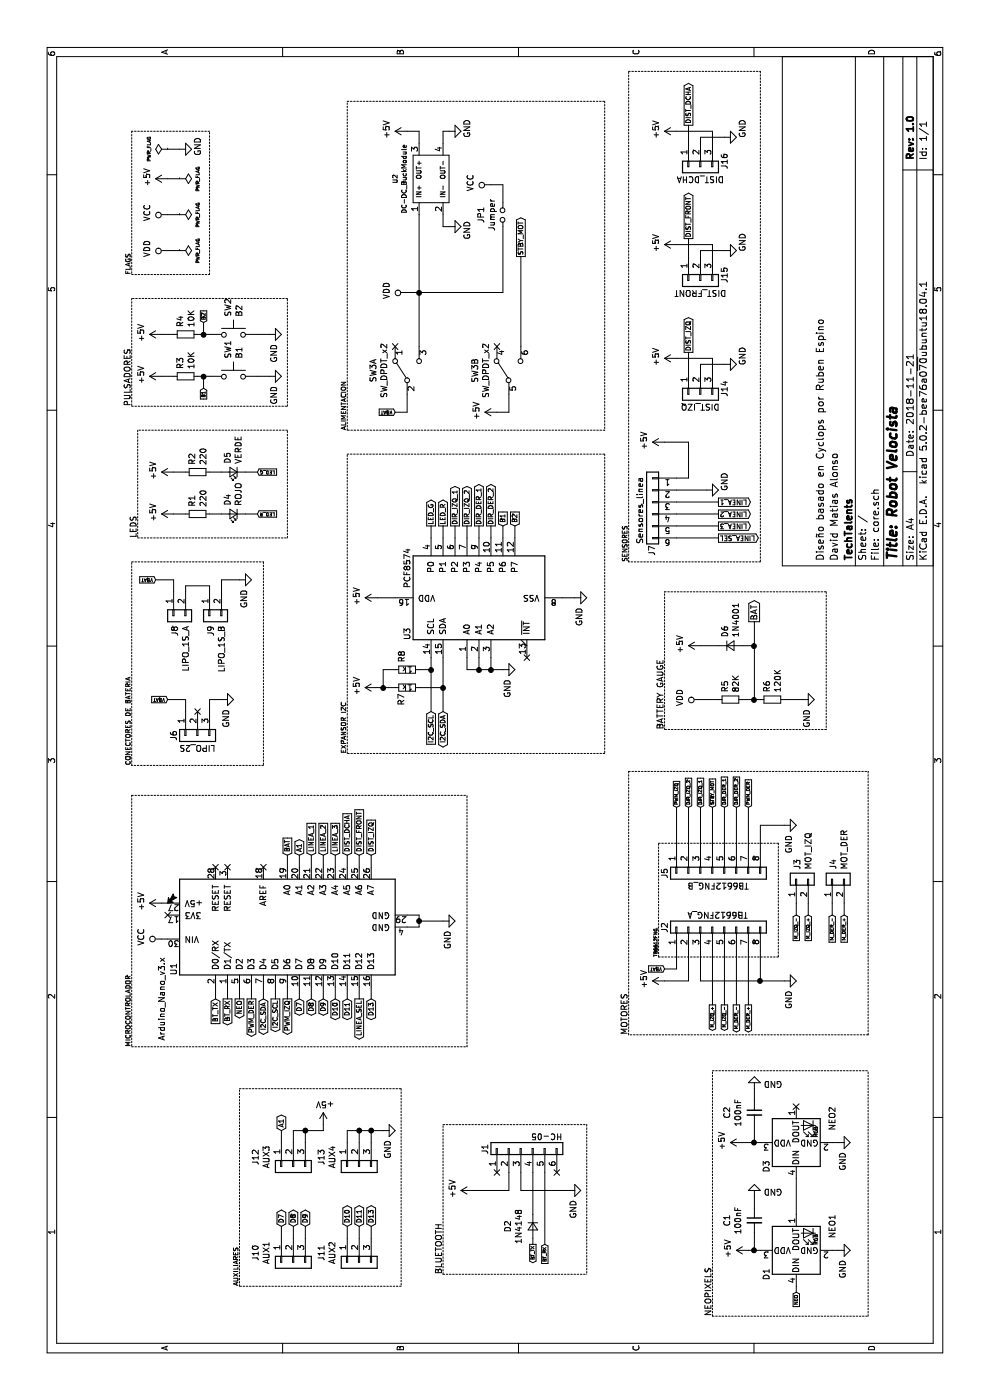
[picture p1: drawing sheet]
EESchema Schematic File Version 4
LIBS:core-cache
EELAYER 26 0
EELAYER END
$Descr A4 11693 8268
encoding utf-8
Sheet 1 1
Title "Robot Velocista"
Date "2018-11-21"
Rev "1.0"
Comp "TechTalents"
Comment1 "David Matias Alonso"
Comment2 "Diseño basado en Cyclops por Ruben Espino"
Comment3 ""
Comment4 ""
$EndDescr
$Comp
L MCU_Module:Arduino_Nano_v3.x U1
U 1 1
P 3950 2400
F 0 "U1" H 3600 3350 50  0000 C CNN
F 1 "Arduino_Nano_v3.x" H 3350 3450 50  0000 C CNN
F 2 "Module:Arduino_Nano" H 4100 1450 50  0001 L CNN
F 3 "http://www.mouser.com/pdfdocs/Gravitech_Arduino_Nano3_0.pdf" H 3950 1400 50  0001 C CNN
	1    3950 2400
	1    0    0    -1  
$EndComp
NoConn ~ 4050 1400
$Comp
L power:GND #PWR01
U 1 1
P 4000 3700
F 0 "#PWR01" H 4000 3450 50  0001 C CNN
F 1 "GND" H 3922 3663 50  0000 R CNN
F 2 "" H 4000 3700 50  0001 C CNN
F 3 "" H 4000 3700 50  0001 C CNN
	1    4000 3700
	1    0    0    -1  
$EndComp
Wire Wire Line
	3950 3400 3950 3500
Wire Wire Line
	3950 3500 4000 3500
Wire Wire Line
	4050 3500 4050 3400
Wire Wire Line
	4000 3500 4000 3700
Connection ~ 4000 3500
Wire Wire Line
	4000 3500 4050 3500
NoConn ~ 5750 1650
$Comp
L power:GND #PWR0101
U 1 1
P 5850 1850
F 0 "#PWR0101" H 5850 1600 50  0001 C CNN
F 1 "GND" H 5772 1813 50  0000 R CNN
F 2 "" H 5850 1850 50  0001 C CNN
F 3 "" H 5850 1850 50  0001 C CNN
	1    5850 1850
	1    0    0    -1  
$EndComp
Wire Wire Line
	5750 1750 5850 1750
Wire Wire Line
	5850 1750 5850 1850
Wire Wire Line
	5750 1550 5850 1550
Wire Wire Line
	5850 1550 5850 1400
$Comp
L Switch:SW_Push SW2
U 1 1
P 8900 1950
F 0 "SW2" V 8854 2098 50  0000 L CNN
F 1 "B2" V 8945 2098 50  0000 L CNN
F 2 "Button_Switch_THT:SW_PUSH_6mm" H 8900 2150 50  0001 C CNN
F 3 "" H 8900 2150 50  0001 C CNN
	1    8900 1950
	0    1    1    0   
$EndComp
$Comp
L Switch:SW_Push SW1
U 1 1
P 8550 1950
F 0 "SW1" V 8504 2098 50  0000 L CNN
F 1 "B1" V 8595 2098 50  0000 L CNN
F 2 "Button_Switch_THT:SW_PUSH_6mm" H 8550 2150 50  0001 C CNN
F 3 "" H 8550 2150 50  0001 C CNN
	1    8550 1950
	0    1    1    0   
$EndComp
$Comp
L device:R_Small R3
U 1 1
P 8550 1550
F 0 "R3" H 8609 1596 50  0000 L CNN
F 1 "10K" H 8609 1505 50  0000 L CNN
F 2 "Resistor_SMD:R_0805_2012Metric_Pad1.15x1.40mm_HandSolder" H 8550 1550 50  0001 C CNN
F 3 "~" H 8550 1550 50  0001 C CNN
	1    8550 1550
	1    0    0    -1  
$EndComp
$Comp
L device:R_Small R4
U 1 1
P 8900 1550
F 0 "R4" H 8959 1596 50  0000 L CNN
F 1 "10K" H 8959 1505 50  0000 L CNN
F 2 "Resistor_SMD:R_0805_2012Metric_Pad1.15x1.40mm_HandSolder" H 8900 1550 50  0001 C CNN
F 3 "~" H 8900 1550 50  0001 C CNN
	1    8900 1550
	1    0    0    -1  
$EndComp
$Comp
L power:+5V #PWR0102
U 1 1
P 8550 1350
F 0 "#PWR0102" H 8550 1200 50  0001 C CNN
F 1 "+5V" H 8565 1523 50  0000 C CNN
F 2 "" H 8550 1350 50  0001 C CNN
F 3 "" H 8550 1350 50  0001 C CNN
	1    8550 1350
	1    0    0    -1  
$EndComp
$Comp
L power:+5V #PWR0103
U 1 1
P 8900 1350
F 0 "#PWR0103" H 8900 1200 50  0001 C CNN
F 1 "+5V" H 8915 1523 50  0000 C CNN
F 2 "" H 8900 1350 50  0001 C CNN
F 3 "" H 8900 1350 50  0001 C CNN
	1    8900 1350
	1    0    0    -1  
$EndComp
Wire Wire Line
	8550 1350 8550 1450
Wire Wire Line
	8900 1350 8900 1450
$Comp
L power:GND #PWR0104
U 1 1
P 8550 2250
F 0 "#PWR0104" H 8550 2000 50  0001 C CNN
F 1 "GND" H 8472 2213 50  0000 R CNN
F 2 "" H 8550 2250 50  0001 C CNN
F 3 "" H 8550 2250 50  0001 C CNN
	1    8550 2250
	1    0    0    -1  
$EndComp
$Comp
L power:GND #PWR0105
U 1 1
P 8900 2250
F 0 "#PWR0105" H 8900 2000 50  0001 C CNN
F 1 "GND" H 8822 2213 50  0000 R CNN
F 2 "" H 8900 2250 50  0001 C CNN
F 3 "" H 8900 2250 50  0001 C CNN
	1    8900 2250
	1    0    0    -1  
$EndComp
Wire Wire Line
	8550 2150 8550 2250
Wire Wire Line
	8900 2150 8900 2250
Wire Wire Line
	8550 1750 8550 1700
Wire Wire Line
	8900 1650 8900 1700
Wire Wire Line
	8900 1700 9000 1700
Connection ~ 8900 1700
Wire Wire Line
	8900 1700 8900 1750
Wire Wire Line
	8550 1700 8450 1700
Connection ~ 8550 1700
Wire Wire Line
	8550 1700 8550 1650
$Comp
L device:R_Small R1
U 1 1
P 7400 1650
F 0 "R1" H 7459 1696 50  0000 L CNN
F 1 "220" H 7459 1605 50  0000 L CNN
F 2 "Resistor_SMD:R_0805_2012Metric_Pad1.15x1.40mm_HandSolder" H 7400 1650 50  0001 C CNN
F 3 "~" H 7400 1650 50  0001 C CNN
	1    7400 1650
	1    0    0    -1  
$EndComp
$Comp
L device:R_Small R2
U 1 1
P 7750 1650
F 0 "R2" H 7809 1696 50  0000 L CNN
F 1 "220" H 7809 1605 50  0000 L CNN
F 2 "Resistor_SMD:R_0805_2012Metric_Pad1.15x1.40mm_HandSolder" H 7750 1650 50  0001 C CNN
F 3 "~" H 7750 1650 50  0001 C CNN
	1    7750 1650
	1    0    0    -1  
$EndComp
$Comp
L device:LED_Small D4
U 1 1
P 7400 1950
F 0 "D4" V 7446 1882 50  0000 R CNN
F 1 "ROJO" V 7355 1882 50  0000 R CNN
F 2 "LED_THT:LED_D3.0mm" V 7400 1950 50  0001 C CNN
F 3 "~" V 7400 1950 50  0001 C CNN
	1    7400 1950
	0    -1   -1   0   
$EndComp
$Comp
L device:LED_Small D5
U 1 1
P 7750 1950
F 0 "D5" V 7796 1882 50  0000 R CNN
F 1 "VERDE" V 7705 1882 50  0000 R CNN
F 2 "LED_THT:LED_D3.0mm" V 7750 1950 50  0001 C CNN
F 3 "~" V 7750 1950 50  0001 C CNN
	1    7750 1950
	0    -1   -1   0   
$EndComp
Wire Wire Line
	7400 1750 7400 1850
Wire Wire Line
	7750 1750 7750 1850
Wire Wire Line
	7750 2050 7750 2150
Wire Wire Line
	7400 2050 7400 2150
Wire Wire Line
	7400 1550 7400 1450
Wire Wire Line
	7750 1550 7750 1450
$Comp
L power:+5V #PWR0106
U 1 1
P 7400 1450
F 0 "#PWR0106" H 7400 1300 50  0001 C CNN
F 1 "+5V" H 7415 1623 50  0000 C CNN
F 2 "" H 7400 1450 50  0001 C CNN
F 3 "" H 7400 1450 50  0001 C CNN
	1    7400 1450
	1    0    0    -1  
$EndComp
$Comp
L power:+5V #PWR0107
U 1 1
P 7750 1450
F 0 "#PWR0107" H 7750 1300 50  0001 C CNN
F 1 "+5V" H 7765 1623 50  0000 C CNN
F 2 "" H 7750 1450 50  0001 C CNN
F 3 "" H 7750 1450 50  0001 C CNN
	1    7750 1450
	1    0    0    -1  
$EndComp
Text GLabel 7400 2150 3    28   Input ~ 0
LED_R
Text GLabel 7750 2150 3    28   Input ~ 0
LED_G
Text GLabel 8450 1700 0    28   Input ~ 0
B1
Text GLabel 9000 1700 2    31   Input ~ 0
B2
$Comp
L Connector_Generic:Conn_01x08 J2
U 1 1
P 3950 5950
F 0 "J2" H 3900 6350 50  0000 L CNN
F 1 "TB6612FNG_A" V 4050 5650 50  0000 L CNN
F 2 "Connector_PinHeader_2.54mm:PinHeader_1x08_P2.54mm_Vertical" H 3950 5950 50  0001 C CNN
F 3 "~" H 3950 5950 50  0001 C CNN
	1    3950 5950
	1    0    0    -1  
$EndComp
$Comp
L Connector_Generic:Conn_01x08 J5
U 1 1
P 4400 5950
F 0 "J5" H 4400 6350 50  0000 C CNN
F 1 "TB6612FNG_B" V 4500 5900 50  0000 C CNN
F 2 "Connector_PinHeader_2.54mm:PinHeader_1x08_P2.54mm_Vertical" H 4400 5950 50  0001 C CNN
F 3 "~" H 4400 5950 50  0001 C CNN
	1    4400 5950
	-1   0    0    -1  
$EndComp
Wire Notes Line
	4650 5500 4650 6500
Wire Notes Line
	4650 6500 3700 6500
Wire Notes Line
	3700 6500 3700 5500
Wire Notes Line
	3700 5500 4650 5500
Text Notes 3700 5500 0    28   ~ 0
TB6612FNG
Wire Wire Line
	3600 5650 3600 5550
Wire Wire Line
	3600 5650 3750 5650
Text GLabel 3600 5550 1    28   Input ~ 0
VBAT
Text GLabel 5850 1400 1    28   Input ~ 0
VBAT
Wire Wire Line
	3750 5750 3500 5750
Wire Wire Line
	3500 5750 3500 5550
$Comp
L power:+5V #PWR0108
U 1 1
P 3500 5550
F 0 "#PWR0108" H 3500 5400 50  0001 C CNN
F 1 "+5V" H 3515 5723 50  0000 C CNN
F 2 "" H 3500 5550 50  0001 C CNN
F 3 "" H 3500 5550 50  0001 C CNN
	1    3500 5550
	1    0    0    -1  
$EndComp
Wire Wire Line
	3750 5850 3500 5850
Wire Wire Line
	3500 5850 3500 6350
Wire Wire Line
	3500 6350 3750 6350
Wire Wire Line
	3500 6350 3500 6550
Connection ~ 3500 6350
$Comp
L power:GND #PWR0109
U 1 1
P 3500 6550
F 0 "#PWR0109" H 3500 6300 50  0001 C CNN
F 1 "GND" H 3422 6513 50  0000 R CNN
F 2 "" H 3500 6550 50  0001 C CNN
F 3 "" H 3500 6550 50  0001 C CNN
	1    3500 6550
	1    0    0    -1  
$EndComp
Wire Wire Line
	3750 5950 3300 5950
Wire Wire Line
	3300 6050 3750 6050
Wire Wire Line
	3750 6150 3300 6150
Wire Wire Line
	3300 6250 3750 6250
Wire Wire Line
	4600 6050 4950 6050
Wire Wire Line
	4950 5950 4600 5950
Wire Wire Line
	4600 5850 4950 5850
Wire Wire Line
	4950 5750 4600 5750
Wire Wire Line
	4600 5650 4950 5650
Wire Wire Line
	4600 6150 4950 6150
Wire Wire Line
	4600 6250 4950 6250
Wire Wire Line
	4600 6350 4800 6350
$Comp
L power:GND #PWR0110
U 1 1
P 4800 6550
F 0 "#PWR0110" H 4800 6300 50  0001 C CNN
F 1 "GND" H 4722 6513 50  0000 R CNN
F 2 "" H 4800 6550 50  0001 C CNN
F 3 "" H 4800 6550 50  0001 C CNN
	1    4800 6550
	1    0    0    -1  
$EndComp
Wire Wire Line
	4800 6350 4800 6550
Text GLabel 3300 5950 0    28   Output ~ 0
M_IZQ_+
Text GLabel 3300 6050 0    28   Output ~ 0
M_IZQ_-
Text GLabel 3300 6150 0    28   Output ~ 0
M_DER_-
Text GLabel 3300 6250 0    28   Output ~ 0
M_DER_+
$Comp
L Connector_Generic:Conn_01x02 J3
U 1 1
P 4350 6650
F 0 "J3" H 4429 6642 50  0000 L CNN
F 1 "MOT_IZQ" H 4429 6551 50  0000 L CNN
F 2 "Connector_PinHeader_2.54mm:PinHeader_1x02_P2.54mm_Vertical" H 4350 6650 50  0001 C CNN
F 3 "~" H 4350 6650 50  0001 C CNN
	1    4350 6650
	1    0    0    -1  
$EndComp
$Comp
L Connector_Generic:Conn_01x02 J4
U 1 1
P 4350 6950
F 0 "J4" H 4430 6942 50  0000 L CNN
F 1 "MOT_DER" H 4430 6851 50  0000 L CNN
F 2 "Connector_PinHeader_2.54mm:PinHeader_1x02_P2.54mm_Vertical" H 4350 6950 50  0001 C CNN
F 3 "~" H 4350 6950 50  0001 C CNN
	1    4350 6950
	1    0    0    -1  
$EndComp
Text GLabel 4050 6750 0    28   Input ~ 0
M_IZQ_+
Text GLabel 4050 6650 0    28   Input ~ 0
M_IZQ_-
Wire Wire Line
	4050 6650 4150 6650
Wire Wire Line
	4050 6750 4150 6750
Wire Wire Line
	4150 6950 4050 6950
Wire Wire Line
	4150 7050 4050 7050
Text GLabel 4050 6950 0    28   Input ~ 0
M_DER_-
Text GLabel 4050 7050 0    28   Input ~ 0
M_DER_+
Text GLabel 4950 5650 2    28   Input ~ 0
PWM_IZQ
Text GLabel 4950 5750 2    28   Input ~ 0
DIR_IZQ_2
Text GLabel 4950 5850 2    28   Input ~ 0
DIR_IZQ_1
Text GLabel 4950 5950 2    28   Input ~ 0
STBY_MOT
Text GLabel 4950 6050 2    28   Input ~ 0
DIR_DER_1
Text GLabel 4950 6150 2    28   Input ~ 0
DIR_DER_2
Text GLabel 4950 6250 2    28   Input ~ 0
PWM_DER
Wire Notes Line
	5250 5250 5250 7250
Wire Notes Line
	5250 7250 3050 7250
Wire Notes Line
	3050 7250 3050 5250
Wire Notes Line
	3050 5250 5250 5250
Text Notes 3050 5250 0    50   ~ 0
MOTORES
$Comp
L LED:NeoPixel_THT D1
U 1 1
P 1250 6650
F 0 "D1" H 1000 6900 50  0000 L CNN
F 1 "NEO1" H 1350 6350 50  0000 L CNN
F 2 "LED_THT:LED_D5.0mm-4_RGB" H 1300 6350 50  0001 L TNN
F 3 "https://www.adafruit.com/product/1938" H 1350 6275 50  0001 L TNN
	1    1250 6650
	1    0    0    -1  
$EndComp
$Comp
L Connector_Generic:Conn_01x06 J1
U 1 1
P 2100 4350
F 0 "J1" H 2050 4650 50  0000 L CNN
F 1 "HC-05" V 2200 4000 50  0000 L CNN
F 2 "Connector_PinHeader_2.54mm:PinHeader_1x06_P2.54mm_Vertical" H 2100 4350 50  0001 C CNN
F 3 "~" H 2100 4350 50  0001 C CNN
	1    2100 4350
	1    0    0    -1  
$EndComp
$Comp
L device:R_Small R5
U 1 1
P 5850 6100
F 0 "R5" H 5909 6146 50  0000 L CNN
F 1 "82K" H 5909 6055 50  0000 L CNN
F 2 "Resistor_SMD:R_0805_2012Metric_Pad1.15x1.40mm_HandSolder" H 5850 6100 50  0001 C CNN
F 3 "~" H 5850 6100 50  0001 C CNN
	1    5850 6100
	1    0    0    -1  
$EndComp
$Comp
L device:R_Small R6
U 1 1
P 5850 6450
F 0 "R6" H 5909 6496 50  0000 L CNN
F 1 "120K" H 5909 6405 50  0000 L CNN
F 2 "Resistor_SMD:R_0805_2012Metric_Pad1.15x1.40mm_HandSolder" H 5850 6450 50  0001 C CNN
F 3 "~" H 5850 6450 50  0001 C CNN
	1    5850 6450
	1    0    0    -1  
$EndComp
$Comp
L power:GND #PWR0111
U 1 1
P 5850 6700
F 0 "#PWR0111" H 5850 6450 50  0001 C CNN
F 1 "GND" H 5772 6663 50  0000 R CNN
F 2 "" H 5850 6700 50  0001 C CNN
F 3 "" H 5850 6700 50  0001 C CNN
	1    5850 6700
	1    0    0    -1  
$EndComp
Wire Wire Line
	5850 6550 5850 6700
Wire Wire Line
	5850 6200 5850 6300
Wire Wire Line
	5850 6300 6300 6300
Connection ~ 5850 6300
Wire Wire Line
	5850 6300 5850 6350
Wire Wire Line
	5850 6000 5850 5850
$Comp
L device:D_Small D6
U 1 1
P 6300 6100
F 0 "D6" V 6254 6168 50  0000 L CNN
F 1 "1N4001" V 6345 6168 50  0000 L CNN
F 2 "Diode_THT:D_DO-41_SOD81_P7.62mm_Horizontal" V 6300 6100 50  0001 C CNN
F 3 "~" V 6300 6100 50  0001 C CNN
	1    6300 6100
	0    1    1    0   
$EndComp
Wire Wire Line
	6300 6200 6300 6300
Wire Wire Line
	6300 6300 6500 6300
Connection ~ 6300 6300
$Comp
L power:+5V #PWR0112
U 1 1
P 6300 5850
F 0 "#PWR0112" H 6300 5700 50  0001 C CNN
F 1 "+5V" H 6315 6023 50  0000 C CNN
F 2 "" H 6300 5850 50  0001 C CNN
F 3 "" H 6300 5850 50  0001 C CNN
	1    6300 5850
	1    0    0    -1  
$EndComp
Wire Wire Line
	6300 5850 6300 6000
$Comp
L LED:NeoPixel_THT D3
U 1 1
P 2150 6650
F 0 "D3" H 1900 6900 50  0000 L CNN
F 1 "NEO2" H 2250 6350 50  0000 L CNN
F 2 "LED_THT:LED_D5.0mm-4_RGB" H 2200 6350 50  0001 L TNN
F 3 "https://www.adafruit.com/product/1938" H 2250 6275 50  0001 L TNN
	1    2150 6650
	1    0    0    -1  
$EndComp
$Comp
L power:GND #PWR0113
U 1 1
P 1250 7000
F 0 "#PWR0113" H 1250 6750 50  0001 C CNN
F 1 "GND" H 1172 6963 50  0000 R CNN
F 2 "" H 1250 7000 50  0001 C CNN
F 3 "" H 1250 7000 50  0001 C CNN
	1    1250 7000
	1    0    0    -1  
$EndComp
Wire Wire Line
	1250 6950 1250 7000
$Comp
L power:GND #PWR0114
U 1 1
P 2150 7000
F 0 "#PWR0114" H 2150 6750 50  0001 C CNN
F 1 "GND" H 2072 6963 50  0000 R CNN
F 2 "" H 2150 7000 50  0001 C CNN
F 3 "" H 2150 7000 50  0001 C CNN
	1    2150 7000
	1    0    0    -1  
$EndComp
Wire Wire Line
	2150 7000 2150 6950
$Comp
L power:+5V #PWR0115
U 1 1
P 1250 6250
F 0 "#PWR0115" H 1250 6100 50  0001 C CNN
F 1 "+5V" H 1265 6423 50  0000 C CNN
F 2 "" H 1250 6250 50  0001 C CNN
F 3 "" H 1250 6250 50  0001 C CNN
	1    1250 6250
	1    0    0    -1  
$EndComp
$Comp
L power:+5V #PWR0116
U 1 1
P 2150 6200
F 0 "#PWR0116" H 2150 6050 50  0001 C CNN
F 1 "+5V" H 2165 6373 50  0000 C CNN
F 2 "" H 2150 6200 50  0001 C CNN
F 3 "" H 2150 6200 50  0001 C CNN
	1    2150 6200
	1    0    0    -1  
$EndComp
Text GLabel 900  6650 0    28   Input ~ 0
NEO
Wire Wire Line
	900  6650 950  6650
NoConn ~ 2450 6650
NoConn ~ 1900 4150
NoConn ~ 1900 4650
$Comp
L power:GND #PWR0117
U 1 1
P 1750 4750
F 0 "#PWR0117" H 1750 4500 50  0001 C CNN
F 1 "GND" H 1672 4713 50  0000 R CNN
F 2 "" H 1750 4750 50  0001 C CNN
F 3 "" H 1750 4750 50  0001 C CNN
	1    1750 4750
	1    0    0    -1  
$EndComp
$Comp
L power:+5V #PWR0118
U 1 1
P 1750 3950
F 0 "#PWR0118" H 1750 3800 50  0001 C CNN
F 1 "+5V" H 1765 4123 50  0000 C CNN
F 2 "" H 1750 3950 50  0001 C CNN
F 3 "" H 1750 3950 50  0001 C CNN
	1    1750 3950
	1    0    0    -1  
$EndComp
Wire Wire Line
	1750 3950 1750 4250
Wire Wire Line
	1750 4250 1900 4250
Wire Wire Line
	1900 4350 1750 4350
Wire Wire Line
	1750 4350 1750 4750
Text GLabel 1300 4450 0    28   Output ~ 0
BT_TX
Text GLabel 1300 4550 0    28   Input ~ 0
BT_RX
$Comp
L device:D_Small D2
U 1 1
P 1450 4450
F 0 "D2" H 1450 4245 50  0000 C CNN
F 1 "1N4148" H 1450 4336 50  0000 C CNN
F 2 "Diode_THT:D_DO-41_SOD81_P7.62mm_Horizontal" V 1450 4450 50  0001 C CNN
F 3 "~" V 1450 4450 50  0001 C CNN
	1    1450 4450
	-1   0    0    1   
$EndComp
Wire Wire Line
	1300 4450 1350 4450
Wire Wire Line
	1550 4450 1900 4450
Wire Wire Line
	1300 4550 1900 4550
$Comp
L power:VDD #PWR0119
U 1 1
P 5850 5850
F 0 "#PWR0119" H 5850 5700 50  0001 C CNN
F 1 "VDD" H 5867 6023 50  0000 C CNN
F 2 "" H 5850 5850 50  0001 C CNN
F 3 "" H 5850 5850 50  0001 C CNN
	1    5850 5850
	1    0    0    -1  
$EndComp
Text GLabel 6500 6300 2    50   Output ~ 0
BAT
$Comp
L Switch:SW_DPDT_x2 SW3
U 1 1
P 8600 3400
F 0 "SW3" H 8600 3685 50  0000 C CNN
F 1 "SW_DPDT_x2" H 8600 3594 50  0000 C CNN
F 2 "Button_Switch_THT:SW_CuK_JS202011CQN_DPDT_Straight" H 8600 3400 50  0001 C CNN
F 3 "" H 8600 3400 50  0001 C CNN
	1    8600 3400
	1    0    0    -1  
$EndComp
$Comp
L Switch:SW_DPDT_x2 SW3
U 2 1
P 8600 4250
F 0 "SW3" H 8600 4535 50  0000 C CNN
F 1 "SW_DPDT_x2" H 8600 4444 50  0000 C CNN
F 2 "Button_Switch_THT:SW_CuK_JS202011CQN_DPDT_Straight" H 8600 4250 50  0001 C CNN
F 3 "" H 8600 4250 50  0001 C CNN
	2    8600 4250
	1    0    0    -1  
$EndComp
Wire Wire Line
	1850 6650 1550 6650
Text Notes 700  5950 0    50   ~ 0
NEOPIXELS
$Comp
L device:C_Small C1
U 1 1
P 1500 6300
F 0 "C1" V 1271 6300 50  0000 C CNN
F 1 "100nF" V 1362 6300 50  0000 C CNN
F 2 "Capacitor_SMD:C_0805_2012Metric_Pad1.15x1.40mm_HandSolder" H 1500 6300 50  0001 C CNN
F 3 "~" H 1500 6300 50  0001 C CNN
	1    1500 6300
	0    1    1    0   
$EndComp
$Comp
L device:C_Small C2
U 1 1
P 2400 6300
F 0 "C2" V 2171 6300 50  0000 C CNN
F 1 "100nF" V 2262 6300 50  0000 C CNN
F 2 "Capacitor_SMD:C_0805_2012Metric_Pad1.15x1.40mm_HandSolder" H 2400 6300 50  0001 C CNN
F 3 "~" H 2400 6300 50  0001 C CNN
	1    2400 6300
	0    1    1    0   
$EndComp
Wire Wire Line
	1250 6250 1250 6300
Wire Wire Line
	1250 6300 1400 6300
Connection ~ 1250 6300
Wire Wire Line
	1250 6300 1250 6350
Wire Wire Line
	1600 6300 1700 6300
Wire Wire Line
	2150 6200 2150 6300
Wire Wire Line
	2300 6300 2150 6300
Connection ~ 2150 6300
Wire Wire Line
	2150 6300 2150 6350
$Comp
L power:GND #PWR0120
U 1 1
P 1700 6300
F 0 "#PWR0120" H 1700 6050 50  0001 C CNN
F 1 "GND" H 1622 6263 50  0000 R CNN
F 2 "" H 1700 6300 50  0001 C CNN
F 3 "" H 1700 6300 50  0001 C CNN
	1    1700 6300
	0    -1   -1   0   
$EndComp
$Comp
L power:GND #PWR0121
U 1 1
P 2600 6300
F 0 "#PWR0121" H 2600 6050 50  0001 C CNN
F 1 "GND" H 2522 6263 50  0000 R CNN
F 2 "" H 2600 6300 50  0001 C CNN
F 3 "" H 2600 6300 50  0001 C CNN
	1    2600 6300
	0    -1   -1   0   
$EndComp
Wire Wire Line
	2500 6300 2600 6300
Wire Notes Line
	700  5950 2750 5950
Wire Notes Line
	2750 5950 2750 7250
Wire Notes Line
	700  7250 2750 7250
Wire Notes Line
	700  5950 700  7250
Wire Notes Line
	6750 5550 6750 6900
Wire Notes Line
	6750 6900 5600 6900
Wire Notes Line
	5600 6900 5600 5550
Wire Notes Line
	5600 5550 6750 5550
Text Notes 5600 5550 0    50   ~ 0
BATTERY GAUGE
Wire Notes Line
	1050 3700 2300 3700
Wire Notes Line
	2300 3700 2300 4900
Wire Notes Line
	2300 4900 1050 4900
Wire Notes Line
	1050 3700 1050 4900
Text Notes 1050 3700 0    50   ~ 0
BLUETOOTH
Wire Notes Line
	8100 1150 7200 1150
Wire Notes Line
	7200 1150 7200 2400
Wire Notes Line
	7200 2400 8100 2400
Wire Notes Line
	8100 2400 8100 1150
Wire Notes Line
	8300 2400 9200 2400
Wire Notes Line
	9200 2400 9200 1100
Wire Notes Line
	9200 1100 8300 1100
Wire Notes Line
	8300 1100 8300 2400
Text Notes 7200 1150 0    50   ~ 0
LEDS
Text Notes 8300 1100 0    50   ~ 0
PULSADORES
$Comp
L Connector_Generic:Conn_01x02 J8
U 1 1
P 6550 1450
F 0 "J8" H 6630 1442 50  0000 L CNN
F 1 "LIPO_1S_A" H 6630 1351 50  0000 L CNN
F 2 "Connector_JST:JST_PH_B2B-PH-K_1x02_P2.00mm_Vertical" H 6550 1450 50  0001 C CNN
F 3 "~" H 6550 1450 50  0001 C CNN
	1    6550 1450
	-1   0    0    -1  
$EndComp
$Comp
L Connector_Generic:Conn_01x03 J6
U 1 1
P 5550 1650
F 0 "J6" H 5550 1850 50  0000 C CNN
F 1 "LIPO_2S" V 5650 1650 50  0000 C CNN
F 2 "Connector_JST:JST_XH_B03B-XH-A_1x03_P2.50mm_Vertical" H 5550 1650 50  0001 C CNN
F 3 "~" H 5550 1650 50  0001 C CNN
	1    5550 1650
	-1   0    0    -1  
$EndComp
$Comp
L Connector_Generic:Conn_01x02 J9
U 1 1
P 6550 1750
F 0 "J9" H 6630 1742 50  0000 L CNN
F 1 "LIPO_1S_B" H 6630 1651 50  0000 L CNN
F 2 "Connector_JST:JST_PH_B2B-PH-K_1x02_P2.00mm_Vertical" H 6550 1750 50  0001 C CNN
F 3 "~" H 6550 1750 50  0001 C CNN
	1    6550 1750
	-1   0    0    -1  
$EndComp
Wire Wire Line
	6750 1450 6850 1450
Wire Wire Line
	6850 1450 6850 1300
Wire Wire Line
	6750 1550 6800 1550
Wire Wire Line
	6800 1550 6800 1750
Wire Wire Line
	6800 1750 6750 1750
Wire Wire Line
	6750 1850 6850 1850
Wire Wire Line
	6850 1850 6850 2000
$Comp
L power:GND #PWR0122
U 1 1
P 6850 2000
F 0 "#PWR0122" H 6850 1750 50  0001 C CNN
F 1 "GND" H 6772 1963 50  0000 R CNN
F 2 "" H 6850 2000 50  0001 C CNN
F 3 "" H 6850 2000 50  0001 C CNN
	1    6850 2000
	1    0    0    -1  
$EndComp
Text GLabel 6850 1300 1    28   Input ~ 0
VBAT
Text GLabel 8250 3300 1    28   Input ~ 0
VBAT
Wire Wire Line
	8250 3300 8250 3400
Wire Wire Line
	8250 3400 8400 3400
NoConn ~ 8800 3300
NoConn ~ 8800 4150
$Comp
L power:+5V #PWR0123
U 1 1
P 8250 4150
F 0 "#PWR0123" H 8250 4000 50  0001 C CNN
F 1 "+5V" H 8265 4323 50  0000 C CNN
F 2 "" H 8250 4150 50  0001 C CNN
F 3 "" H 8250 4150 50  0001 C CNN
	1    8250 4150
	1    0    0    -1  
$EndComp
Wire Wire Line
	8250 4150 8250 4250
Wire Wire Line
	8250 4250 8400 4250
$Comp
L power:VDD #PWR0124
U 1 1
P 9250 3400
F 0 "#PWR0124" H 9250 3250 50  0001 C CNN
F 1 "VDD" H 9267 3573 50  0000 C CNN
F 2 "" H 9250 3400 50  0001 C CNN
F 3 "" H 9250 3400 50  0001 C CNN
	1    9250 3400
	1    0    0    -1  
$EndComp
Wire Wire Line
	8800 3500 9250 3500
Wire Wire Line
	9250 3500 9250 3400
Connection ~ 9250 3500
Wire Wire Line
	8800 4350 9550 4350
Text GLabel 9550 4350 2    39   Output ~ 0
STBY_MOT
$Comp
L DC-DC_MP2307:DC-DC_BuckModule U2
U 1 1
P 10200 3600
F 0 "U2" H 10200 3901 39  0000 C CNN
F 1 "DC-DC_BuckModule" H 10200 3826 39  0000 C CNN
F 2 "Converter_DCDC:DC-DC-MP2307" H 10200 3600 39  0001 C CNN
F 3 "" H 10200 3600 39  0001 C CNN
	1    10200 3600
	1    0    0    -1  
$EndComp
Wire Wire Line
	9250 3500 9900 3500
$Comp
L power:GND #PWR0125
U 1 1
P 9800 3750
F 0 "#PWR0125" H 9800 3500 50  0001 C CNN
F 1 "GND" H 9850 3600 50  0000 R CNN
F 2 "" H 9800 3750 50  0001 C CNN
F 3 "" H 9800 3750 50  0001 C CNN
	1    9800 3750
	1    0    0    -1  
$EndComp
Wire Wire Line
	9900 3700 9800 3700
Wire Wire Line
	9800 3700 9800 3750
$Comp
L power:GND #PWR0126
U 1 1
P 10600 3750
F 0 "#PWR0126" H 10600 3500 50  0001 C CNN
F 1 "GND" H 10700 3600 50  0000 R CNN
F 2 "" H 10600 3750 50  0001 C CNN
F 3 "" H 10600 3750 50  0001 C CNN
	1    10600 3750
	1    0    0    -1  
$EndComp
Wire Wire Line
	10500 3700 10600 3700
Wire Wire Line
	10600 3700 10600 3750
Wire Wire Line
	10500 3500 10600 3500
Wire Wire Line
	10600 3500 10600 3400
$Comp
L power:+5V #PWR0127
U 1 1
P 10600 3400
F 0 "#PWR0127" H 10600 3250 50  0001 C CNN
F 1 "+5V" H 10615 3573 50  0000 C CNN
F 2 "" H 10600 3400 50  0001 C CNN
F 3 "" H 10600 3400 50  0001 C CNN
	1    10600 3400
	1    0    0    -1  
$EndComp
$Comp
L Connector_Generic:Conn_01x06 J7
U 1 1
P 7500 5450
F 0 "J7" V 7500 5000 50  0000 L CNN
F 1 "Sensores_linea" V 7600 5100 50  0000 L CNN
F 2 "Connector_PinHeader_2.54mm:PinHeader_1x06_P2.54mm_Vertical" H 7500 5450 50  0001 C CNN
F 3 "~" H 7500 5450 50  0001 C CNN
	1    7500 5450
	0    1    -1   0   
$EndComp
$Comp
L power:+5V #PWR0128
U 1 1
P 8000 5550
F 0 "#PWR0128" H 8000 5400 50  0001 C CNN
F 1 "+5V" H 8015 5723 50  0000 C CNN
F 2 "" H 8000 5550 50  0001 C CNN
F 3 "" H 8000 5550 50  0001 C CNN
	1    8000 5550
	1    0    0    -1  
$EndComp
Wire Wire Line
	7700 5650 7700 5750
Wire Wire Line
	7700 5750 8000 5750
Wire Wire Line
	8000 5750 8000 5550
Wire Wire Line
	7600 5650 7600 5900
Wire Wire Line
	7500 5650 7500 6000
Wire Wire Line
	7400 5650 7400 6000
Wire Wire Line
	7300 5650 7300 6000
Wire Wire Line
	7200 5650 7200 6000
$Comp
L power:GND #PWR0129
U 1 1
P 7600 5900
F 0 "#PWR0129" H 7600 5650 50  0001 C CNN
F 1 "GND" H 7750 5750 50  0000 R CNN
F 2 "" H 7600 5900 50  0001 C CNN
F 3 "" H 7600 5900 50  0001 C CNN
	1    7600 5900
	1    0    0    -1  
$EndComp
Text GLabel 7500 6000 3    39   Output ~ 0
LINEA_1
Text GLabel 7400 6000 3    39   Output ~ 0
LINEA_2
Text GLabel 7300 6000 3    39   Output ~ 0
LINEA_3
Text GLabel 7200 6000 3    39   Output ~ 0
LINEA_SEL
$Comp
L power:+5V #PWR04
U 1 1
P 4150 1350
F 0 "#PWR04" H 4150 1200 50  0001 C CNN
F 1 "+5V" H 4165 1523 50  0000 C CNN
F 2 "" H 4150 1350 50  0001 C CNN
F 3 "" H 4150 1350 50  0001 C CNN
	1    4150 1350
	1    0    0    -1  
$EndComp
Wire Wire Line
	4150 1350 4150 1400
Wire Wire Line
	4450 3100 4550 3100
Wire Wire Line
	4450 3000 4550 3000
Wire Wire Line
	4450 2900 4550 2900
Wire Wire Line
	4450 2800 4550 2800
Wire Wire Line
	4450 2700 4550 2700
Wire Wire Line
	4450 2600 4550 2600
Wire Wire Line
	4450 2500 4550 2500
Wire Wire Line
	4450 2400 4550 2400
NoConn ~ 4450 2200
NoConn ~ 4450 1800
NoConn ~ 4450 1900
Wire Wire Line
	3450 1800 3350 1800
Wire Wire Line
	3350 1900 3450 1900
Wire Wire Line
	3350 2000 3450 2000
Wire Wire Line
	3450 2100 3350 2100
Wire Wire Line
	3350 2200 3450 2200
Wire Wire Line
	3450 2300 3350 2300
Wire Wire Line
	3350 2400 3450 2400
Wire Wire Line
	3450 2500 3350 2500
Wire Wire Line
	3350 2600 3450 2600
Wire Wire Line
	3350 2700 3450 2700
Wire Wire Line
	3450 2800 3350 2800
Wire Wire Line
	3350 2900 3450 2900
Wire Wire Line
	3350 3000 3450 3000
Wire Wire Line
	3350 3100 3450 3100
Text GLabel 3350 3000 0    39   Output ~ 0
LINEA_SEL
Text GLabel 3350 3100 0    39   BiDi ~ 0
D13
Text GLabel 3350 2900 0    39   BiDi ~ 0
D11
Text GLabel 3350 2800 0    39   BiDi ~ 0
D10
Text GLabel 3350 2700 0    39   BiDi ~ 0
D9
Text GLabel 3350 2600 0    39   BiDi ~ 0
D8
Text GLabel 3350 2500 0    39   BiDi ~ 0
D7
Text GLabel 3350 2400 0    39   Output ~ 0
PWM_IZQ
Text GLabel 3350 2100 0    39   Output ~ 0
PWM_DER
Text GLabel 3350 1800 0    39   Input ~ 0
BT_TX
Text GLabel 3350 1900 0    39   Output ~ 0
BT_RX
$Comp
L Interface_Expansion:PCF8574 U3
U 1 1
P 6700 4000
F 0 "U3" H 6400 4600 50  0000 C CNN
F 1 "PCF8574" H 6950 4600 50  0000 C CNN
F 2 "Package_DIP:DIP-16_W7.62mm_LongPads" H 6700 4000 50  0001 C CNN
F 3 "http://www.nxp.com/documents/data_sheet/PCF8574_PCF8574A.pdf" H 6700 4000 50  0001 C CNN
	1    6700 4000
	1    0    0    -1  
$EndComp
$Comp
L power:GND #PWR08
U 1 1
P 6700 4800
F 0 "#PWR08" H 6700 4550 50  0001 C CNN
F 1 "GND" H 6622 4763 50  0000 R CNN
F 2 "" H 6700 4800 50  0001 C CNN
F 3 "" H 6700 4800 50  0001 C CNN
	1    6700 4800
	1    0    0    -1  
$EndComp
Wire Wire Line
	6700 4700 6700 4800
NoConn ~ 6200 4400
Wire Wire Line
	6100 3900 6100 4000
Wire Wire Line
	6100 3900 6200 3900
Wire Wire Line
	6100 4100 6200 4100
Connection ~ 6100 4100
Wire Wire Line
	6100 4100 6100 4200
Wire Wire Line
	6200 4000 6100 4000
Connection ~ 6100 4000
Wire Wire Line
	6100 4000 6100 4100
$Comp
L power:GND #PWR06
U 1 1
P 6100 4200
F 0 "#PWR06" H 6100 3950 50  0001 C CNN
F 1 "GND" H 6022 4163 50  0000 R CNN
F 2 "" H 6100 4200 50  0001 C CNN
F 3 "" H 6100 4200 50  0001 C CNN
	1    6100 4200
	1    0    0    -1  
$EndComp
$Comp
L power:+5V #PWR07
U 1 1
P 6700 3150
F 0 "#PWR07" H 6700 3000 50  0001 C CNN
F 1 "+5V" H 6715 3323 50  0000 C CNN
F 2 "" H 6700 3150 50  0001 C CNN
F 3 "" H 6700 3150 50  0001 C CNN
	1    6700 3150
	1    0    0    -1  
$EndComp
Wire Wire Line
	7200 3600 7300 3600
Wire Wire Line
	7300 3700 7200 3700
Wire Wire Line
	7200 3800 7300 3800
Wire Wire Line
	7300 3900 7200 3900
Wire Wire Line
	7200 4000 7300 4000
Wire Wire Line
	7300 4100 7200 4100
Wire Wire Line
	7200 4200 7300 4200
Wire Wire Line
	7300 4300 7200 4300
$Comp
L device:R_Small R8
U 1 1
P 6100 3400
F 0 "R8" H 6159 3446 50  0000 L CNN
F 1 "1k" V 6100 3350 50  0000 L CNN
F 2 "Resistor_SMD:R_0805_2012Metric_Pad1.15x1.40mm_HandSolder" H 6100 3400 50  0001 C CNN
F 3 "~" H 6100 3400 50  0001 C CNN
	1    6100 3400
	1    0    0    -1  
$EndComp
$Comp
L device:R_Small R7
U 1 1
P 5950 3400
F 0 "R7" H 5800 3450 50  0000 L CNN
F 1 "1k" V 5950 3350 50  0000 L CNN
F 2 "Resistor_SMD:R_0805_2012Metric_Pad1.15x1.40mm_HandSolder" H 5950 3400 50  0001 C CNN
F 3 "~" H 5950 3400 50  0001 C CNN
	1    5950 3400
	1    0    0    -1  
$EndComp
Wire Wire Line
	5950 3300 5950 3200
Wire Wire Line
	5950 3200 6100 3200
Wire Wire Line
	6100 3200 6100 3300
$Comp
L power:+5V #PWR05
U 1 1
P 5950 3150
F 0 "#PWR05" H 5950 3000 50  0001 C CNN
F 1 "+5V" H 5965 3323 50  0000 C CNN
F 2 "" H 5950 3150 50  0001 C CNN
F 3 "" H 5950 3150 50  0001 C CNN
	1    5950 3150
	1    0    0    -1  
$EndComp
Wire Wire Line
	5950 3150 5950 3200
Connection ~ 5950 3200
Wire Wire Line
	6200 3600 6100 3600
Wire Wire Line
	5750 3700 5950 3700
Wire Wire Line
	5950 3500 5950 3700
Connection ~ 5950 3700
Wire Wire Line
	5950 3700 6200 3700
Wire Wire Line
	6100 3500 6100 3600
Connection ~ 6100 3600
Wire Wire Line
	6100 3600 5750 3600
Text GLabel 5750 3600 0    39   Input ~ 0
I2C_SCL
Text GLabel 5750 3700 0    39   BiDi ~ 0
I2C_SDA
Text GLabel 7300 3600 2    39   Output ~ 0
LED_G
Text GLabel 7300 3700 2    39   Output ~ 0
LED_R
Text GLabel 7300 3800 2    39   Output ~ 0
DIR_IZQ_1
Text GLabel 7300 3900 2    39   Output ~ 0
DIR_IZQ_2
Text GLabel 7300 4000 2    39   Output ~ 0
DIR_DER_1
Text GLabel 7300 4100 2    39   Output ~ 0
DIR_DER_2
Text GLabel 7300 4200 2    39   Input ~ 0
B1
Text GLabel 7300 4300 2    39   Input ~ 0
B2
Text GLabel 3350 2200 0    39   BiDi ~ 0
I2C_SDA
Text GLabel 3350 2300 0    39   Output ~ 0
I2C_SCL
Text GLabel 4550 2400 2    39   Input ~ 0
BAT
Text GLabel 4550 2600 2    39   Input ~ 0
LINEA_1
Text GLabel 4550 2700 2    39   Input ~ 0
LINEA_2
Text GLabel 4550 2800 2    39   Input ~ 0
LINEA_3
Text GLabel 4550 2900 2    39   Input ~ 0
DIST_DCHA
Text GLabel 4550 3000 2    39   Input ~ 0
DIST_FRONT
Text GLabel 4550 3100 2    39   Input ~ 0
DIST_IZQ
Text GLabel 4550 2500 2    39   BiDi ~ 0
A1
Text GLabel 3350 2000 0    39   Output ~ 0
NEO
$Comp
L Connector_Generic:Conn_01x03 J14
U 1 1
P 8400 5850
F 0 "J14" H 8350 5650 50  0000 C CNN
F 1 "DIST_IZQ" V 8500 5850 50  0000 C CNN
F 2 "Connector_PinHeader_2.54mm:PinHeader_1x03_P2.54mm_Vertical" H 8400 5850 50  0001 C CNN
F 3 "~" H 8400 5850 50  0001 C CNN
	1    8400 5850
	-1   0    0    -1  
$EndComp
$Comp
L Connector_Generic:Conn_01x03 J15
U 1 1
P 9350 5850
F 0 "J15" H 9300 5650 50  0000 C CNN
F 1 "DIST_FRONT" V 9450 5850 50  0000 C CNN
F 2 "Connector_PinHeader_2.54mm:PinHeader_1x03_P2.54mm_Vertical" H 9350 5850 50  0001 C CNN
F 3 "~" H 9350 5850 50  0001 C CNN
	1    9350 5850
	-1   0    0    -1  
$EndComp
$Comp
L Connector_Generic:Conn_01x03 J16
U 1 1
P 10300 5850
F 0 "J16" H 10250 5650 50  0000 C CNN
F 1 "DIST_DCHA" V 10400 5850 50  0000 C CNN
F 2 "Connector_PinHeader_2.54mm:PinHeader_1x03_P2.54mm_Vertical" H 10300 5850 50  0001 C CNN
F 3 "~" H 10300 5850 50  0001 C CNN
	1    10300 5850
	-1   0    0    -1  
$EndComp
Wire Wire Line
	8600 5950 8700 5950
Wire Wire Line
	8700 5950 8700 5650
Wire Wire Line
	9650 5650 9650 5950
Wire Wire Line
	9650 5950 9550 5950
Wire Wire Line
	10500 5950 10600 5950
Wire Wire Line
	10600 5950 10600 5650
$Comp
L power:+5V #PWR010
U 1 1
P 8700 5650
F 0 "#PWR010" H 8700 5500 50  0001 C CNN
F 1 "+5V" H 8715 5823 50  0000 C CNN
F 2 "" H 8700 5650 50  0001 C CNN
F 3 "" H 8700 5650 50  0001 C CNN
	1    8700 5650
	1    0    0    -1  
$EndComp
$Comp
L power:+5V #PWR012
U 1 1
P 9650 5650
F 0 "#PWR012" H 9650 5500 50  0001 C CNN
F 1 "+5V" H 9665 5823 50  0000 C CNN
F 2 "" H 9650 5650 50  0001 C CNN
F 3 "" H 9650 5650 50  0001 C CNN
	1    9650 5650
	1    0    0    -1  
$EndComp
$Comp
L power:+5V #PWR014
U 1 1
P 10600 5650
F 0 "#PWR014" H 10600 5500 50  0001 C CNN
F 1 "+5V" H 10615 5823 50  0000 C CNN
F 2 "" H 10600 5650 50  0001 C CNN
F 3 "" H 10600 5650 50  0001 C CNN
	1    10600 5650
	1    0    0    -1  
$EndComp
Wire Wire Line
	8600 5850 8650 5850
Wire Wire Line
	8650 5850 8650 6050
Wire Wire Line
	9550 5850 9600 5850
Wire Wire Line
	9600 5850 9600 6050
Wire Wire Line
	10500 5850 10550 5850
Wire Wire Line
	10550 5850 10550 6050
$Comp
L power:GND #PWR09
U 1 1
P 8650 6050
F 0 "#PWR09" H 8650 5800 50  0001 C CNN
F 1 "GND" H 8800 5900 50  0000 R CNN
F 2 "" H 8650 6050 50  0001 C CNN
F 3 "" H 8650 6050 50  0001 C CNN
	1    8650 6050
	1    0    0    -1  
$EndComp
$Comp
L power:GND #PWR011
U 1 1
P 9600 6050
F 0 "#PWR011" H 9600 5800 50  0001 C CNN
F 1 "GND" H 9750 5900 50  0000 R CNN
F 2 "" H 9600 6050 50  0001 C CNN
F 3 "" H 9600 6050 50  0001 C CNN
	1    9600 6050
	1    0    0    -1  
$EndComp
$Comp
L power:GND #PWR013
U 1 1
P 10550 6050
F 0 "#PWR013" H 10550 5800 50  0001 C CNN
F 1 "GND" H 10700 5900 50  0000 R CNN
F 2 "" H 10550 6050 50  0001 C CNN
F 3 "" H 10550 6050 50  0001 C CNN
	1    10550 6050
	1    0    0    -1  
$EndComp
Wire Wire Line
	8600 5750 8750 5750
Wire Wire Line
	9550 5750 9700 5750
Wire Wire Line
	10500 5750 10650 5750
Text GLabel 8750 5750 2    39   Output ~ 0
DIST_IZQ
Text GLabel 9700 5750 2    39   Output ~ 0
DIST_FRONT
Text GLabel 10650 5750 2    39   Output ~ 0
DIST_DCHA
Wire Wire Line
	3850 1350 3850 1400
Wire Notes Line
	7900 5050 5400 5050
Wire Notes Line
	5400 5050 5400 2900
Wire Notes Line
	5400 2900 7900 2900
Wire Notes Line
	7900 2900 7900 5050
Text Notes 5400 2900 0    39   ~ 0
EXPANSOR I2C
Wire Notes Line
	11100 5250 11100 6350
Wire Notes Line
	11100 6350 7000 6350
Wire Notes Line
	7000 6350 7000 5250
Wire Notes Line
	7000 5250 11100 5250
Text Notes 7000 5250 0    39   ~ 0
SENSORES
$Comp
L Connector_Generic:Conn_01x03 J10
U 1 1
P 1150 2450
F 0 "J10" H 1070 2767 50  0000 C CNN
F 1 "AUX1" H 1070 2676 50  0000 C CNN
F 2 "Connector_PinHeader_2.54mm:PinHeader_1x03_P2.54mm_Vertical" H 1150 2450 50  0001 C CNN
F 3 "~" H 1150 2450 50  0001 C CNN
	1    1150 2450
	-1   0    0    -1  
$EndComp
$Comp
L Connector_Generic:Conn_01x03 J11
U 1 1
P 1150 3000
F 0 "J11" H 1070 3317 50  0000 C CNN
F 1 "AUX2" H 1070 3226 50  0000 C CNN
F 2 "Connector_PinHeader_2.54mm:PinHeader_1x03_P2.54mm_Vertical" H 1150 3000 50  0001 C CNN
F 3 "~" H 1150 3000 50  0001 C CNN
	1    1150 3000
	-1   0    0    -1  
$EndComp
$Comp
L Connector_Generic:Conn_01x03 J12
U 1 1
P 1950 2450
F 0 "J12" H 1870 2767 50  0000 C CNN
F 1 "AUX3" H 1870 2676 50  0000 C CNN
F 2 "Connector_PinHeader_2.54mm:PinHeader_1x03_P2.54mm_Vertical" H 1950 2450 50  0001 C CNN
F 3 "~" H 1950 2450 50  0001 C CNN
	1    1950 2450
	-1   0    0    -1  
$EndComp
$Comp
L Connector_Generic:Conn_01x03 J13
U 1 1
P 1950 3000
F 0 "J13" H 1870 3317 50  0000 C CNN
F 1 "AUX4" H 1870 3226 50  0000 C CNN
F 2 "Connector_PinHeader_2.54mm:PinHeader_1x03_P2.54mm_Vertical" H 1950 3000 50  0001 C CNN
F 3 "~" H 1950 3000 50  0001 C CNN
	1    1950 3000
	-1   0    0    -1  
$EndComp
Wire Wire Line
	1350 2350 1450 2350
Wire Wire Line
	1350 2450 1450 2450
Wire Wire Line
	1350 2550 1450 2550
Text GLabel 1450 2350 2    39   BiDi ~ 0
D7
Text GLabel 1450 2450 2    39   BiDi ~ 0
D8
Text GLabel 1450 2550 2    39   BiDi ~ 0
D9
Text GLabel 1450 2900 2    39   BiDi ~ 0
D10
Wire Wire Line
	1350 2900 1450 2900
Wire Wire Line
	1350 3000 1450 3000
Wire Wire Line
	1350 3100 1450 3100
Text GLabel 1450 3000 2    39   BiDi ~ 0
D11
Text GLabel 1450 3100 2    39   BiDi ~ 0
D13
Text GLabel 2250 2350 2    39   BiDi ~ 0
A1
Wire Wire Line
	2150 2350 2250 2350
Wire Wire Line
	2150 2450 2250 2450
Wire Wire Line
	2250 2450 2250 2550
Wire Wire Line
	2250 2550 2150 2550
Connection ~ 2250 2550
Wire Wire Line
	2150 2900 2250 2900
Wire Wire Line
	2250 2900 2250 3000
Wire Wire Line
	2150 3100 2250 3100
Connection ~ 2250 3100
Wire Wire Line
	2250 3100 2250 3200
Wire Wire Line
	2150 3000 2250 3000
Connection ~ 2250 3000
Wire Wire Line
	2250 3000 2250 3100
$Comp
L power:GND #PWR02
U 1 1
P 2250 3200
F 0 "#PWR02" H 2250 2950 50  0001 C CNN
F 1 "GND" H 2172 3163 50  0000 R CNN
F 2 "" H 2250 3200 50  0001 C CNN
F 3 "" H 2250 3200 50  0001 C CNN
	1    2250 3200
	1    0    0    -1  
$EndComp
$Comp
L power:+5V #PWR03
U 1 1
P 2300 2700
F 0 "#PWR03" H 2300 2550 50  0001 C CNN
F 1 "+5V" H 2315 2873 50  0000 C CNN
F 2 "" H 2300 2700 50  0001 C CNN
F 3 "" H 2300 2700 50  0001 C CNN
	1    2300 2700
	0    1    1    0   
$EndComp
Wire Wire Line
	2250 2700 2300 2700
Wire Wire Line
	2250 2550 2250 2700
Wire Notes Line
	2600 2000 2600 3350
Wire Notes Line
	2600 3350 950  3350
Wire Notes Line
	950  3350 950  2000
Wire Notes Line
	950  2000 2600 2000
Text Notes 950  2000 0    39   ~ 0
AUXILIARES
$Comp
L power:VCC #PWR015
U 1 1
P 3850 1350
F 0 "#PWR015" H 3850 1200 50  0001 C CNN
F 1 "VCC" H 3867 1523 50  0000 C CNN
F 2 "" H 3850 1350 50  0001 C CNN
F 3 "" H 3850 1350 50  0001 C CNN
	1    3850 1350
	1    0    0    -1  
$EndComp
Wire Wire Line
	9250 3500 9250 4200
Wire Wire Line
	9250 4200 9800 4200
$Comp
L device:Jumper_NO_Small JP1
U 1 1
P 9900 4200
F 0 "JP1" H 9900 4385 50  0000 C CNN
F 1 "Jumper" H 9900 4294 50  0000 C CNN
F 2 "Jumper:SolderJumper-2_P1.3mm_Open_Pad1.0x1.5mm" H 9900 4200 50  0001 C CNN
F 3 "~" H 9900 4200 50  0001 C CNN
	1    9900 4200
	1    0    0    -1  
$EndComp
$Comp
L power:VCC #PWR018
U 1 1
P 10150 4100
F 0 "#PWR018" H 10150 3950 50  0001 C CNN
F 1 "VCC" H 10167 4273 50  0000 C CNN
F 2 "" H 10150 4100 50  0001 C CNN
F 3 "" H 10150 4100 50  0001 C CNN
	1    10150 4100
	1    0    0    -1  
$EndComp
Wire Wire Line
	10000 4200 10150 4200
Wire Wire Line
	10150 4200 10150 4100
$Comp
L power:VDD #PWR016
U 1 1
P 9600 1400
F 0 "#PWR016" H 9600 1250 50  0001 C CNN
F 1 "VDD" H 9617 1573 50  0000 C CNN
F 2 "" H 9600 1400 50  0001 C CNN
F 3 "" H 9600 1400 50  0001 C CNN
	1    9600 1400
	1    0    0    -1  
$EndComp
$Comp
L power:VCC #PWR017
U 1 1
P 9900 1400
F 0 "#PWR017" H 9900 1250 50  0001 C CNN
F 1 "VCC" H 9917 1573 50  0000 C CNN
F 2 "" H 9900 1400 50  0001 C CNN
F 3 "" H 9900 1400 50  0001 C CNN
	1    9900 1400
	1    0    0    -1  
$EndComp
$Comp
L power:+5V #PWR019
U 1 1
P 10200 1400
F 0 "#PWR019" H 10200 1250 50  0001 C CNN
F 1 "+5V" H 10215 1573 50  0000 C CNN
F 2 "" H 10200 1400 50  0001 C CNN
F 3 "" H 10200 1400 50  0001 C CNN
	1    10200 1400
	1    0    0    -1  
$EndComp
$Comp
L power:GND #PWR020
U 1 1
P 10450 1500
F 0 "#PWR020" H 10450 1250 50  0001 C CNN
F 1 "GND" H 10550 1350 50  0000 R CNN
F 2 "" H 10450 1500 50  0001 C CNN
F 3 "" H 10450 1500 50  0001 C CNN
	1    10450 1500
	1    0    0    -1  
$EndComp
$Comp
L power:PWR_FLAG #FLG01
U 1 1
P 9600 1500
F 0 "#FLG01" H 9600 1575 50  0001 C CNN
F 1 "PWR_FLAG" H 9600 1656 28  0000 C CNN
F 2 "" H 9600 1500 50  0001 C CNN
F 3 "~" H 9600 1500 50  0001 C CNN
	1    9600 1500
	-1   0    0    1   
$EndComp
$Comp
L power:PWR_FLAG #FLG02
U 1 1
P 9900 1500
F 0 "#FLG02" H 9900 1575 50  0001 C CNN
F 1 "PWR_FLAG" H 9900 1656 28  0000 C CNN
F 2 "" H 9900 1500 50  0001 C CNN
F 3 "~" H 9900 1500 50  0001 C CNN
	1    9900 1500
	-1   0    0    1   
$EndComp
Wire Wire Line
	9600 1400 9600 1500
Wire Wire Line
	9900 1400 9900 1500
$Comp
L power:PWR_FLAG #FLG03
U 1 1
P 10200 1500
F 0 "#FLG03" H 10200 1575 50  0001 C CNN
F 1 "PWR_FLAG" H 10200 1656 28  0000 C CNN
F 2 "" H 10200 1500 50  0001 C CNN
F 3 "~" H 10200 1500 50  0001 C CNN
	1    10200 1500
	-1   0    0    1   
$EndComp
$Comp
L power:PWR_FLAG #FLG04
U 1 1
P 10450 1400
F 0 "#FLG04" H 10450 1475 50  0001 C CNN
F 1 "PWR_FLAG" H 10450 1557 28  0000 C CNN
F 2 "" H 10450 1400 50  0001 C CNN
F 3 "~" H 10450 1400 50  0001 C CNN
	1    10450 1400
	1    0    0    -1  
$EndComp
Wire Wire Line
	10450 1400 10450 1500
Wire Wire Line
	6700 3150 6700 3300
Wire Wire Line
	10200 1400 10200 1500
Wire Notes Line
	8100 2900 10850 2900
Wire Notes Line
	10850 2900 10850 5050
Wire Notes Line
	10850 5050 8100 5050
Wire Notes Line
	8100 5050 8100 2900
Text Notes 8100 2900 0    39   ~ 0
ALIMENTACION
Wire Notes Line
	7000 1100 7000 2200
Wire Notes Line
	7000 2200 5300 2200
Wire Notes Line
	5300 2200 5300 1100
Wire Notes Line
	5300 1100 7000 1100
Text Notes 5300 1100 0    39   ~ 0
CONECTORES DE BATERIA
Wire Notes Line
	5050 1100 2950 1100
Wire Notes Line
	2950 1100 2950 3900
Wire Notes Line
	2950 3900 5050 3900
Wire Notes Line
	5050 1100 5050 3900
Text Notes 2950 1100 0    39   ~ 0
MICROCONTROLADOR
Wire Notes Line
	10600 1100 9400 1100
Wire Notes Line
	9400 1100 9400 1750
Wire Notes Line
	9400 1750 10600 1750
Wire Notes Line
	10600 1750 10600 1100
Text Notes 9400 1100 0    39   ~ 0
FLAGS
$EndSCHEMATC
